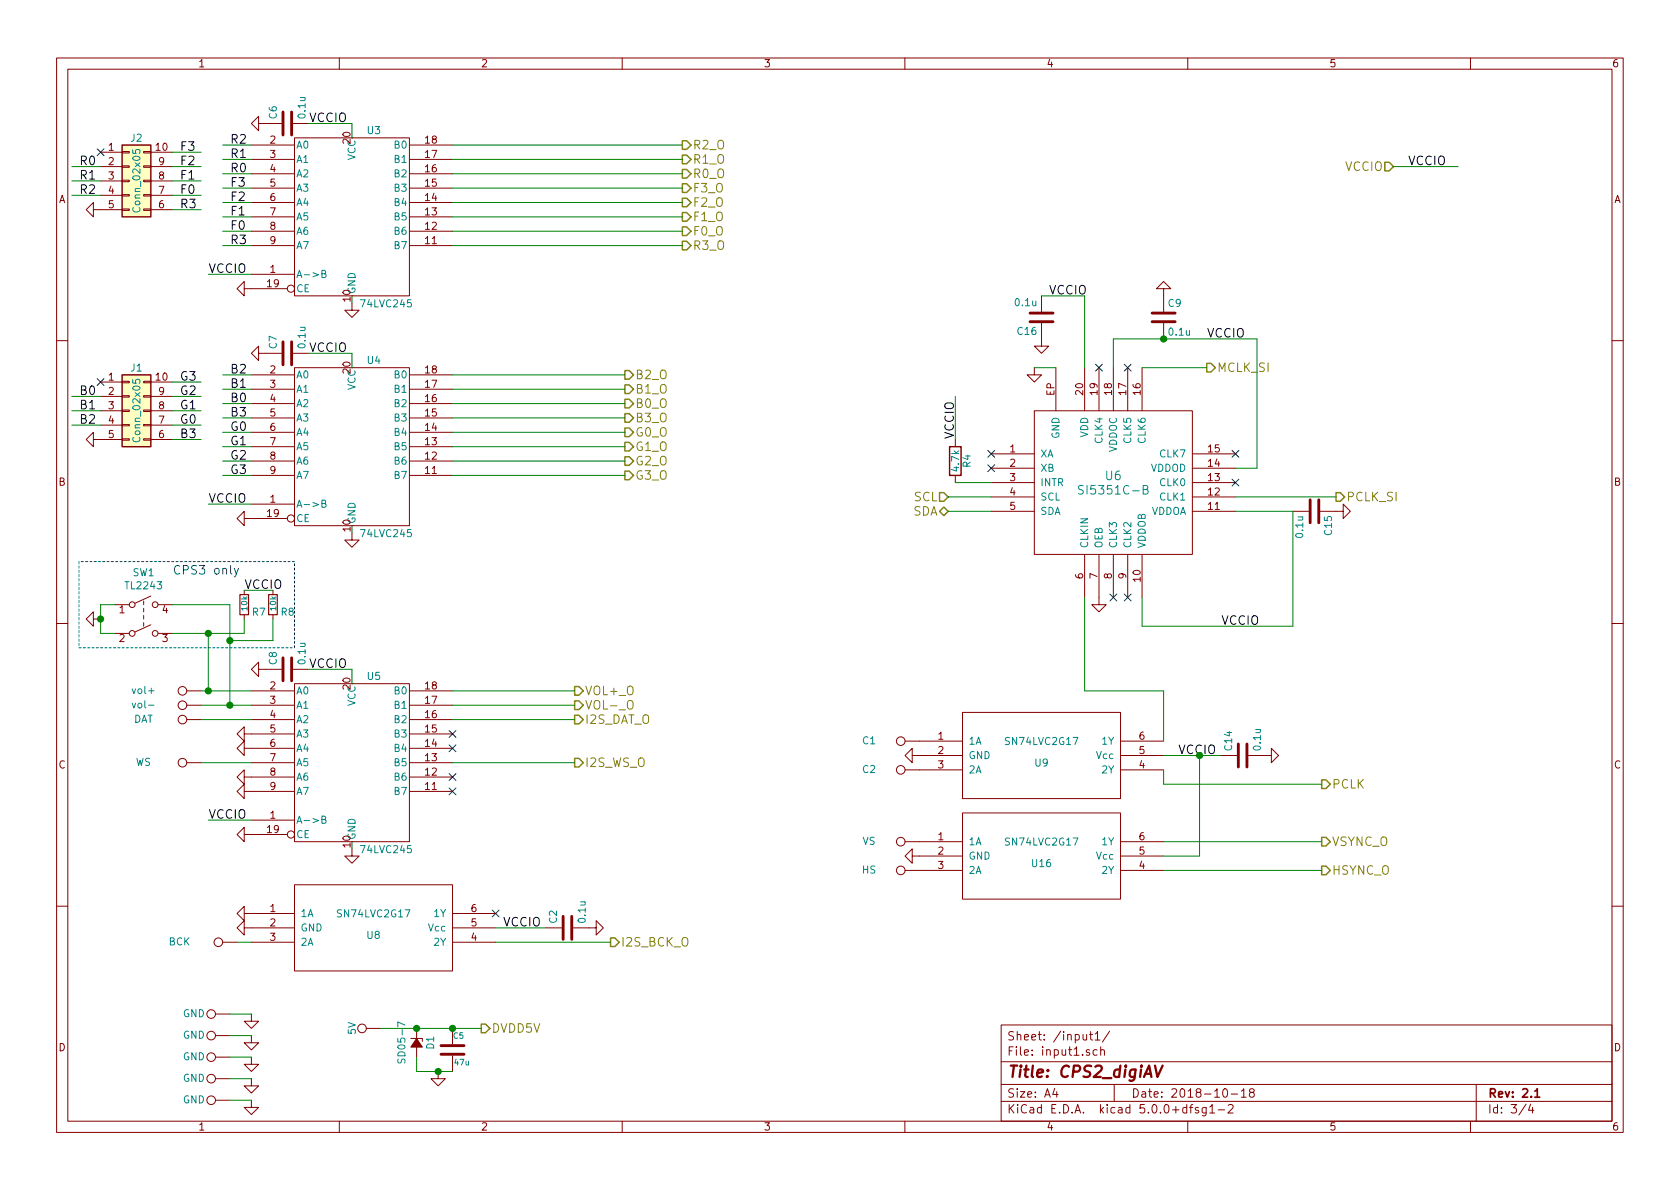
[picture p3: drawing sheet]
EESchema Schematic File Version 4
LIBS:cps2_digiav-cache
EELAYER 26 0
EELAYER END
$Descr A4 11693 8268
encoding utf-8
Sheet 3 4
Title "CPS2_digiAV"
Date "2018-10-18"
Rev "2.1"
Comp ""
Comment1 ""
Comment2 ""
Comment3 ""
Comment4 ""
$EndDescr
$Comp
L custom_components:74LVC245 U3
U 1 1
P 2450 1500
F 0 "U3" H 2550 2075 50  0000 L BNN
F 1 "74LVC245" H 2500 925 50  0000 L TNN
F 2 "custom_components:TSSOP-20_4.4x6.5mm_Pitch0.65mm_Handsoldering" H 2450 1500 50  0001 C CNN
F 3 "" H 2450 1500 50  0000 C CNN
	1    2450 1500
	1    0    0    -1  
$EndComp
$Comp
L custom_components:74LVC245 U4
U 1 1
P 2450 3100
F 0 "U4" H 2550 3675 50  0000 L BNN
F 1 "74LVC245" H 2500 2525 50  0000 L TNN
F 2 "custom_components:TSSOP-20_4.4x6.5mm_Pitch0.65mm_Handsoldering" H 2450 3100 50  0001 C CNN
F 3 "" H 2450 3100 50  0000 C CNN
	1    2450 3100
	1    0    0    -1  
$EndComp
$Comp
L custom_components:74LVC245 U5
U 1 1
P 2450 5300
F 0 "U5" H 2550 5875 50  0000 L BNN
F 1 "74LVC245" H 2500 4725 50  0000 L TNN
F 2 "custom_components:TSSOP-20_4.4x6.5mm_Pitch0.65mm_Handsoldering" H 2450 5300 50  0001 C CNN
F 3 "" H 2450 5300 50  0000 C CNN
	1    2450 5300
	1    0    0    -1  
$EndComp
Text Label 8200 5250 0    60   ~ 0
VCCIO
$Comp
L Connector:TestPoint W1
U 1 1
P 2650 7150
F 0 "W1" H 2650 7420 50  0001 C CNN
F 1 "5V" H 2650 7350 50  0000 C CNN
F 2 "custom_components:SMD_PAD" H 2850 7150 50  0001 C CNN
F 3 "" H 2850 7150 50  0000 C CNN
	1    2650 7150
	0    -1   -1   0   
$EndComp
$Comp
L power:GND #PWR046
U 1 1
P 2450 5900
F 0 "#PWR046" H 2450 5900 30  0001 C CNN
F 1 "GND" H 2450 5830 30  0001 C CNN
F 2 "" H 2450 5900 60  0001 C CNN
F 3 "" H 2450 5900 60  0000 C CNN
	1    2450 5900
	1    0    0    -1  
$EndComp
$Comp
L power:GND #PWR047
U 1 1
P 2450 3700
F 0 "#PWR047" H 2450 3700 30  0001 C CNN
F 1 "GND" H 2450 3630 30  0001 C CNN
F 2 "" H 2450 3700 60  0001 C CNN
F 3 "" H 2450 3700 60  0000 C CNN
	1    2450 3700
	1    0    0    -1  
$EndComp
$Comp
L power:GND #PWR048
U 1 1
P 2450 2100
F 0 "#PWR048" H 2450 2100 30  0001 C CNN
F 1 "GND" H 2450 2030 30  0001 C CNN
F 2 "" H 2450 2100 60  0001 C CNN
F 3 "" H 2450 2100 60  0000 C CNN
	1    2450 2100
	1    0    0    -1  
$EndComp
$Comp
L power:GND #PWR049
U 1 1
P 6400 5250
F 0 "#PWR049" H 6400 5250 30  0001 C CNN
F 1 "GND" H 6400 5180 30  0001 C CNN
F 2 "" H 6400 5250 60  0001 C CNN
F 3 "" H 6400 5250 60  0000 C CNN
	1    6400 5250
	0    1    1    0   
$EndComp
$Comp
L Connector:TestPoint W11
U 1 1
P 6400 6050
F 0 "W11" H 6400 6320 50  0001 C CNN
F 1 "HS" V 6400 6400 50  0000 C CNN
F 2 "custom_components:SMD_PAD" H 6600 6050 50  0001 C CNN
F 3 "" H 6600 6050 50  0000 C CNN
	1    6400 6050
	0    -1   -1   0   
$EndComp
$Comp
L Connector:TestPoint W12
U 1 1
P 6400 5850
F 0 "W12" H 6400 6120 50  0001 C CNN
F 1 "VS" V 6400 6200 50  0000 C CNN
F 2 "custom_components:SMD_PAD" H 6600 5850 50  0001 C CNN
F 3 "" H 6600 5850 50  0000 C CNN
	1    6400 5850
	0    -1   -1   0   
$EndComp
$Comp
L Connector:TestPoint W13
U 1 1
P 6400 5350
F 0 "W13" H 6400 5620 50  0001 C CNN
F 1 "C2" V 6400 5700 50  0000 C CNN
F 2 "custom_components:SMD_PAD" H 6600 5350 50  0001 C CNN
F 3 "" H 6600 5350 50  0000 C CNN
	1    6400 5350
	0    -1   -1   0   
$EndComp
Text Label 1450 5700 0    60   ~ 0
VCCIO
Text Label 1450 3500 0    60   ~ 0
VCCIO
Text Label 1450 1900 0    60   ~ 0
VCCIO
Text Label 2150 4650 0    60   ~ 0
VCCIO
Text Label 2150 2450 0    60   ~ 0
VCCIO
Text Label 2150 850  0    60   ~ 0
VCCIO
$Comp
L Connector:TestPoint W2
U 1 1
P 1650 6550
F 0 "W2" H 1650 6820 50  0001 C CNN
F 1 "BCK" V 1650 6950 50  0000 C CNN
F 2 "custom_components:SMD_PAD" H 1850 6550 50  0001 C CNN
F 3 "" H 1850 6550 50  0000 C CNN
	1    1650 6550
	0    -1   -1   0   
$EndComp
$Comp
L Connector:TestPoint W3
U 1 1
P 1400 5300
F 0 "W3" H 1400 5570 50  0001 C CNN
F 1 "WS" V 1400 5700 50  0000 C CNN
F 2 "custom_components:SMD_PAD" H 1600 5300 50  0001 C CNN
F 3 "" H 1600 5300 50  0000 C CNN
	1    1400 5300
	0    -1   -1   0   
$EndComp
$Comp
L Connector:TestPoint W4
U 1 1
P 1400 5000
F 0 "W4" H 1400 5270 50  0001 C CNN
F 1 "DAT" V 1400 5400 50  0000 C CNN
F 2 "custom_components:SMD_PAD" H 1600 5000 50  0001 C CNN
F 3 "" H 1600 5000 50  0000 C CNN
	1    1400 5000
	0    -1   -1   0   
$EndComp
$Comp
L Connector:TestPoint W5
U 1 1
P 1400 4800
F 0 "W5" H 1400 5070 50  0001 C CNN
F 1 "vol+" V 1400 5200 50  0000 C CNN
F 2 "custom_components:SMD_PAD" H 1600 4800 50  0001 C CNN
F 3 "" H 1600 4800 50  0000 C CNN
	1    1400 4800
	0    -1   -1   0   
$EndComp
$Comp
L Connector:TestPoint W6
U 1 1
P 1400 4900
F 0 "W6" H 1400 5170 50  0001 C CNN
F 1 "vol-" V 1400 5300 50  0000 C CNN
F 2 "custom_components:SMD_PAD" H 1600 4900 50  0001 C CNN
F 3 "" H 1600 4900 50  0000 C CNN
	1    1400 4900
	0    -1   -1   0   
$EndComp
$Comp
L Device:C C8
U 1 1
P 2000 4650
F 0 "C8" H 2025 4750 50  0000 L CNN
F 1 "0.1u" H 2025 4550 50  0000 L CNN
F 2 "custom_components:SM0603_Capa_libcms" H 2038 4500 50  0001 C CNN
F 3 "" H 2000 4650 50  0000 C CNN
	1    2000 4650
	0    -1   -1   0   
$EndComp
$Comp
L Device:C C14
U 1 1
P 8650 5250
F 0 "C14" H 8675 5350 50  0000 L CNN
F 1 "0.1u" H 8675 5150 50  0000 L CNN
F 2 "custom_components:SM0603_Capa_libcms" H 8688 5100 50  0001 C CNN
F 3 "" H 8650 5250 50  0000 C CNN
	1    8650 5250
	0    -1   -1   0   
$EndComp
$Comp
L Device:C C7
U 1 1
P 2000 2450
F 0 "C7" H 2025 2550 50  0000 L CNN
F 1 "0.1u" H 2025 2350 50  0000 L CNN
F 2 "custom_components:SM0603_Capa_libcms" H 2038 2300 50  0001 C CNN
F 3 "" H 2000 2450 50  0000 C CNN
	1    2000 2450
	0    -1   -1   0   
$EndComp
$Comp
L Device:C C6
U 1 1
P 2000 850
F 0 "C6" H 2025 950 50  0000 L CNN
F 1 "0.1u" H 2025 750 50  0000 L CNN
F 2 "custom_components:SM0603_Capa_libcms" H 2038 700 50  0001 C CNN
F 3 "" H 2000 850 50  0000 C CNN
	1    2000 850 
	0    -1   -1   0   
$EndComp
$Comp
L power:GND #PWR050
U 1 1
P 1850 2450
F 0 "#PWR050" H 1850 2450 30  0001 C CNN
F 1 "GND" H 1850 2380 30  0001 C CNN
F 2 "" H 1850 2450 60  0001 C CNN
F 3 "" H 1850 2450 60  0000 C CNN
	1    1850 2450
	0    1    1    0   
$EndComp
$Comp
L power:GND #PWR051
U 1 1
P 1850 850
F 0 "#PWR051" H 1850 850 30  0001 C CNN
F 1 "GND" H 1850 780 30  0001 C CNN
F 2 "" H 1850 850 60  0001 C CNN
F 3 "" H 1850 850 60  0000 C CNN
	1    1850 850 
	0    1    1    0   
$EndComp
$Comp
L power:GND #PWR052
U 1 1
P 1850 4650
F 0 "#PWR052" H 1850 4650 30  0001 C CNN
F 1 "GND" H 1850 4580 30  0001 C CNN
F 2 "" H 1850 4650 60  0001 C CNN
F 3 "" H 1850 4650 60  0000 C CNN
	1    1850 4650
	0    1    1    0   
$EndComp
$Comp
L power:GND #PWR053
U 1 1
P 8800 5250
F 0 "#PWR053" H 8800 5250 30  0001 C CNN
F 1 "GND" H 8800 5180 30  0001 C CNN
F 2 "" H 8800 5250 60  0001 C CNN
F 3 "" H 8800 5250 60  0000 C CNN
	1    8800 5250
	0    -1   -1   0   
$EndComp
$Comp
L power:GND #PWR054
U 1 1
P 1750 7500
F 0 "#PWR054" H 1750 7500 30  0001 C CNN
F 1 "GND" H 1750 7430 30  0001 C CNN
F 2 "" H 1750 7500 60  0001 C CNN
F 3 "" H 1750 7500 60  0000 C CNN
	1    1750 7500
	1    0    0    -1  
$EndComp
$Comp
L Connector:TestPoint W10
U 1 1
P 1600 7500
F 0 "W10" H 1600 7770 50  0001 C CNN
F 1 "GND" V 1600 7750 50  0000 C CNN
F 2 "custom_components:SMD_PAD" H 1800 7500 50  0001 C CNN
F 3 "" H 1800 7500 50  0000 C CNN
	1    1600 7500
	0    -1   -1   0   
$EndComp
$Comp
L power:GND #PWR055
U 1 1
P 1750 5800
F 0 "#PWR055" H 1750 5800 30  0001 C CNN
F 1 "GND" H 1750 5730 30  0001 C CNN
F 2 "" H 1750 5800 60  0001 C CNN
F 3 "" H 1750 5800 60  0000 C CNN
	1    1750 5800
	0    1    1    0   
$EndComp
$Comp
L power:GND #PWR056
U 1 1
P 1750 3600
F 0 "#PWR056" H 1750 3600 30  0001 C CNN
F 1 "GND" H 1750 3530 30  0001 C CNN
F 2 "" H 1750 3600 60  0001 C CNN
F 3 "" H 1750 3600 60  0000 C CNN
	1    1750 3600
	0    1    1    0   
$EndComp
$Comp
L power:GND #PWR057
U 1 1
P 1750 2000
F 0 "#PWR057" H 1750 2000 30  0001 C CNN
F 1 "GND" H 1750 1930 30  0001 C CNN
F 2 "" H 1750 2000 60  0001 C CNN
F 3 "" H 1750 2000 60  0000 C CNN
	1    1750 2000
	0    1    1    0   
$EndComp
$Comp
L power:GND #PWR058
U 1 1
P 1750 7200
F 0 "#PWR058" H 1750 7200 30  0001 C CNN
F 1 "GND" H 1750 7130 30  0001 C CNN
F 2 "" H 1750 7200 60  0001 C CNN
F 3 "" H 1750 7200 60  0000 C CNN
	1    1750 7200
	1    0    0    -1  
$EndComp
$Comp
L Connector:TestPoint W8
U 1 1
P 1600 7200
F 0 "W8" H 1600 7470 50  0001 C CNN
F 1 "GND" V 1600 7450 50  0000 C CNN
F 2 "custom_components:SMD_PAD" H 1800 7200 50  0001 C CNN
F 3 "" H 1800 7200 50  0000 C CNN
	1    1600 7200
	0    -1   -1   0   
$EndComp
$Comp
L power:GND #PWR059
U 1 1
P 1750 7350
F 0 "#PWR059" H 1750 7350 30  0001 C CNN
F 1 "GND" H 1750 7280 30  0001 C CNN
F 2 "" H 1750 7350 60  0001 C CNN
F 3 "" H 1750 7350 60  0000 C CNN
	1    1750 7350
	1    0    0    -1  
$EndComp
$Comp
L Connector:TestPoint W9
U 1 1
P 1600 7350
F 0 "W9" H 1600 7620 50  0001 C CNN
F 1 "GND" V 1600 7600 50  0000 C CNN
F 2 "custom_components:SMD_PAD" H 1800 7350 50  0001 C CNN
F 3 "" H 1800 7350 50  0000 C CNN
	1    1600 7350
	0    -1   -1   0   
$EndComp
$Comp
L power:GND #PWR060
U 1 1
P 1750 7050
F 0 "#PWR060" H 1750 7050 30  0001 C CNN
F 1 "GND" H 1750 6980 30  0001 C CNN
F 2 "" H 1750 7050 60  0001 C CNN
F 3 "" H 1750 7050 60  0000 C CNN
	1    1750 7050
	1    0    0    -1  
$EndComp
$Comp
L Connector:TestPoint W7
U 1 1
P 1600 7050
F 0 "W7" H 1600 7320 50  0001 C CNN
F 1 "GND" V 1600 7300 50  0000 C CNN
F 2 "custom_components:SMD_PAD" H 1800 7050 50  0001 C CNN
F 3 "" H 1800 7050 50  0000 C CNN
	1    1600 7050
	0    -1   -1   0   
$EndComp
$Comp
L power:GND #PWR061
U 1 1
P 700 3050
F 0 "#PWR061" H 700 3050 30  0001 C CNN
F 1 "GND" H 700 2980 30  0001 C CNN
F 2 "" H 700 3050 60  0001 C CNN
F 3 "" H 700 3050 60  0000 C CNN
	1    700  3050
	0    1    1    0   
$EndComp
$Comp
L power:GND #PWR062
U 1 1
P 700 1450
F 0 "#PWR062" H 700 1450 30  0001 C CNN
F 1 "GND" H 700 1380 30  0001 C CNN
F 2 "" H 700 1450 60  0001 C CNN
F 3 "" H 700 1450 60  0000 C CNN
	1    700  1450
	0    1    1    0   
$EndComp
$Comp
L Device:C C5
U 1 1
P 3150 7300
F 0 "C5" H 3150 7400 40  0000 L CNN
F 1 "47u" H 3156 7215 40  0000 L CNN
F 2 "custom_components:SM0603_Capa_libcms" H 3188 7150 30  0001 C CNN
F 3 "~" H 3150 7300 60  0000 C CNN
	1    3150 7300
	1    0    0    -1  
$EndComp
$Comp
L Device:D_Zener_Small_ALT D1
U 1 1
P 2900 7250
F 0 "D1" H 2900 7350 50  0000 C CNN
F 1 "SD05-7" H 2900 7150 50  0000 C CNN
F 2 "custom_components:SOD-323_Handsoldering" H 2900 7250 50  0001 C CNN
F 3 "" H 2900 7250 50  0000 C CNN
	1    2900 7250
	0    1    1    0   
$EndComp
$Comp
L power:GND #PWR063
U 1 1
P 3050 7450
F 0 "#PWR063" H 3050 7450 30  0001 C CNN
F 1 "GND" H 3050 7380 30  0001 C CNN
F 2 "" H 3050 7450 60  0001 C CNN
F 3 "" H 3050 7450 60  0000 C CNN
	1    3050 7450
	1    0    0    -1  
$EndComp
$Comp
L Connector_Generic:Conn_02x05_Counter_Clockwise J2
U 1 1
P 900 1250
F 0 "J2" H 950 1550 50  0000 C CNN
F 1 "Conn_02x05" V 950 1250 50  0000 C CNN
F 2 "custom_components:HLE-105-02-G-DV-PE" H 900 1250 50  0001 C CNN
F 3 "" H 900 1250 50  0001 C CNN
	1    900  1250
	1    0    0    -1  
$EndComp
$Comp
L Connector_Generic:Conn_02x05_Counter_Clockwise J1
U 1 1
P 900 2850
F 0 "J1" H 950 3150 50  0000 C CNN
F 1 "Conn_02x05" V 950 2850 50  0000 C CNN
F 2 "custom_components:HLE-105-02-G-DV-PE" H 900 2850 50  0001 C CNN
F 3 "" H 900 2850 50  0001 C CNN
	1    900  2850
	1    0    0    -1  
$EndComp
NoConn ~ 700  1050
NoConn ~ 700  2650
NoConn ~ 3150 5400
NoConn ~ 3150 5500
Text HLabel 4750 1200 2    60   Output ~ 0
R0_O
Text HLabel 4750 1100 2    60   Output ~ 0
R1_O
Text HLabel 4750 1000 2    60   Output ~ 0
R2_O
Text HLabel 4750 1700 2    60   Output ~ 0
R3_O
Text HLabel 4350 3000 2    60   Output ~ 0
G0_O
Text HLabel 4350 3100 2    60   Output ~ 0
G1_O
Text HLabel 4350 3200 2    60   Output ~ 0
G2_O
Text HLabel 4350 3300 2    60   Output ~ 0
G3_O
Text HLabel 4350 2800 2    60   Output ~ 0
B0_O
Text HLabel 4350 2700 2    60   Output ~ 0
B1_O
Text HLabel 4350 2600 2    60   Output ~ 0
B2_O
Text HLabel 4350 2900 2    60   Output ~ 0
B3_O
Text HLabel 4750 1600 2    60   Output ~ 0
F0_O
Text HLabel 4750 1500 2    60   Output ~ 0
F1_O
Text HLabel 4750 1400 2    60   Output ~ 0
F2_O
Text HLabel 4750 1300 2    60   Output ~ 0
F3_O
Text HLabel 4250 6550 2    60   Output ~ 0
I2S_BCK_O
Text HLabel 4000 5300 2    60   Output ~ 0
I2S_WS_O
Text HLabel 4000 5000 2    60   Output ~ 0
I2S_DAT_O
Text HLabel 4000 4800 2    60   Output ~ 0
VOL+_O
Text HLabel 4000 4900 2    60   Output ~ 0
VOL-_O
$Comp
L custom_components:Si5351C U6
U 1 1
P 7750 3350
F 0 "U6" H 7750 3400 60  0000 C CNN
F 1 "SI5351C-B" H 7750 3300 60  0000 C CNN
F 2 "custom_components:QFN-20-1EP_4x4mm_Pitch0.5mm_Handsoldering" H 7750 3350 60  0001 C CNN
F 3 "" H 7750 3350 60  0001 C CNN
	1    7750 3350
	1    0    0    -1  
$EndComp
Text HLabel 6600 3550 0    60   BiDi ~ 0
SDA
Text HLabel 6600 3450 0    60   Input ~ 0
SCL
Text HLabel 9200 6050 2    60   Output ~ 0
HSYNC_O
Text HLabel 9200 5850 2    60   Output ~ 0
VSYNC_O
$Comp
L power:GND #PWR064
U 1 1
P 7200 2550
F 0 "#PWR064" H 7200 2550 30  0001 C CNN
F 1 "GND" H 7200 2480 30  0001 C CNN
F 2 "" H 7200 2550 60  0001 C CNN
F 3 "" H 7200 2550 60  0000 C CNN
	1    7200 2550
	1    0    0    -1  
$EndComp
$Comp
L power:GND #PWR065
U 1 1
P 7650 4150
F 0 "#PWR065" H 7650 4150 30  0001 C CNN
F 1 "GND" H 7650 4080 30  0001 C CNN
F 2 "" H 7650 4150 60  0001 C CNN
F 3 "" H 7650 4150 60  0000 C CNN
	1    7650 4150
	1    0    0    -1  
$EndComp
NoConn ~ 6900 3150
NoConn ~ 6900 3250
Text HLabel 9200 5450 2    60   Output ~ 0
PCLK
Text HLabel 8400 2550 2    60   Output ~ 0
MCLK_SI
Text HLabel 9700 1150 0    60   Input ~ 0
VCCIO
Text Label 9800 1150 0    60   ~ 0
VCCIO
$Comp
L Device:C C9
U 1 1
P 8100 2200
F 0 "C9" H 8125 2300 50  0000 L CNN
F 1 "0.1u" H 8125 2100 50  0000 L CNN
F 2 "custom_components:SM0603_Capa_libcms" H 8138 2050 50  0001 C CNN
F 3 "" H 8100 2200 50  0000 C CNN
	1    8100 2200
	1    0    0    -1  
$EndComp
$Comp
L power:GND #PWR066
U 1 1
P 7250 2350
F 0 "#PWR066" H 7250 2350 30  0001 C CNN
F 1 "GND" H 7250 2280 30  0001 C CNN
F 2 "" H 7250 2350 60  0001 C CNN
F 3 "" H 7250 2350 60  0000 C CNN
	1    7250 2350
	1    0    0    -1  
$EndComp
Text Label 8400 2350 0    60   ~ 0
VCCIO
NoConn ~ 8600 3150
NoConn ~ 8600 3350
NoConn ~ 7850 2550
NoConn ~ 7650 2550
$Comp
L Device:C C15
U 1 1
P 9150 3550
F 0 "C15" H 9175 3650 50  0000 L CNN
F 1 "0.1u" H 9175 3450 50  0000 L CNN
F 2 "custom_components:SM0603_Capa_libcms" H 9188 3400 50  0001 C CNN
F 3 "" H 9150 3550 50  0000 C CNN
	1    9150 3550
	0    1    1    0   
$EndComp
$Comp
L Device:R R4
U 1 1
P 6650 3200
F 0 "R4" V 6730 3200 50  0000 C CNN
F 1 "4.7k" V 6650 3200 50  0000 C CNN
F 2 "custom_components:SM0603_Resistor_libcms" V 6580 3200 50  0001 C CNN
F 3 "" H 6650 3200 50  0001 C CNN
	1    6650 3200
	1    0    0    -1  
$EndComp
Text Label 6650 3050 1    60   ~ 0
VCCIO
NoConn ~ 7750 4150
NoConn ~ 7850 4150
Text Label 8500 4350 0    60   ~ 0
VCCIO
$Comp
L power:GND #PWR067
U 1 1
P 9300 3550
F 0 "#PWR067" H 9300 3550 30  0001 C CNN
F 1 "GND" H 9300 3480 30  0001 C CNN
F 2 "" H 9300 3550 60  0001 C CNN
F 3 "" H 9300 3550 60  0000 C CNN
	1    9300 3550
	0    -1   -1   0   
$EndComp
$Comp
L power:GND #PWR068
U 1 1
P 8100 2050
F 0 "#PWR068" H 8100 2050 30  0001 C CNN
F 1 "GND" H 8100 1980 30  0001 C CNN
F 2 "" H 8100 2050 60  0001 C CNN
F 3 "" H 8100 2050 60  0000 C CNN
	1    8100 2050
	-1   0    0    1   
$EndComp
$Comp
L Device:C C16
U 1 1
P 7250 2200
F 0 "C16" H 7275 2300 50  0000 L CNN
F 1 "0.1u" H 7275 2100 50  0000 L CNN
F 2 "custom_components:SM0603_Capa_libcms" H 7288 2050 50  0001 C CNN
F 3 "" H 7250 2200 50  0000 C CNN
	1    7250 2200
	-1   0    0    1   
$EndComp
Text HLabel 9300 3450 2    60   Output ~ 0
PCLK_SI
Text Label 550  2750 0    60   ~ 0
B0
Text Label 550  2850 0    60   ~ 0
B1
Text Label 550  2950 0    60   ~ 0
B2
Text Label 1250 3050 0    60   ~ 0
B3
Text Label 1250 2950 0    60   ~ 0
G0
Text Label 1250 2850 0    60   ~ 0
G1
Text Label 1250 2750 0    60   ~ 0
G2
Text Label 1250 2650 0    60   ~ 0
G3
Text Label 1600 3300 0    60   ~ 0
G3
Text Label 1600 3200 0    60   ~ 0
G2
Text Label 1600 3100 0    60   ~ 0
G1
Text Label 1600 3000 0    60   ~ 0
G0
Text Label 1600 2900 0    60   ~ 0
B3
Text Label 1600 2800 0    60   ~ 0
B0
Text Label 1600 2700 0    60   ~ 0
B1
Text Label 1600 2600 0    60   ~ 0
B2
Text Label 550  1150 0    60   ~ 0
R0
Text Label 550  1250 0    60   ~ 0
R1
Text Label 550  1350 0    60   ~ 0
R2
Text Label 1250 1450 0    60   ~ 0
R3
Text Label 1250 1350 0    60   ~ 0
F0
Text Label 1250 1250 0    60   ~ 0
F1
Text Label 1250 1150 0    60   ~ 0
F2
Text Label 1250 1050 0    60   ~ 0
F3
Wire Wire Line
	700  1150 500  1150
Wire Wire Line
	700  1250 500  1250
Wire Wire Line
	700  1350 500  1350
Wire Wire Line
	1550 2600 1750 2600
Wire Wire Line
	1550 2700 1750 2700
Wire Wire Line
	1550 2800 1750 2800
Wire Wire Line
	1550 2900 1750 2900
Wire Wire Line
	1550 3000 1750 3000
Wire Wire Line
	1550 3100 1750 3100
Wire Wire Line
	1550 3200 1750 3200
Wire Wire Line
	1550 3300 1750 3300
Wire Wire Line
	1400 2650 1200 2650
Wire Wire Line
	1400 2750 1200 2750
Wire Wire Line
	1400 2850 1200 2850
Wire Wire Line
	1400 2950 1200 2950
Wire Wire Line
	1400 3050 1200 3050
Wire Wire Line
	8500 5250 8350 5250
Wire Wire Line
	2450 2100 2450 2050
Wire Wire Line
	2450 3700 2450 3650
Wire Wire Line
	2450 5900 2450 5850
Wire Wire Line
	1600 7500 1750 7500
Wire Wire Line
	2650 7150 2900 7150
Wire Wire Line
	1450 5700 1750 5700
Wire Wire Line
	1450 3500 1750 3500
Wire Wire Line
	1450 1900 1750 1900
Wire Wire Line
	2150 4650 2450 4650
Wire Wire Line
	2150 2450 2450 2450
Wire Wire Line
	2450 2450 2450 2550
Wire Wire Line
	2150 850  2450 850 
Wire Wire Line
	2450 850  2450 950 
Wire Wire Line
	2450 4650 2450 4750
Wire Wire Line
	1600 7200 1750 7200
Wire Wire Line
	1600 7350 1750 7350
Wire Wire Line
	1600 7050 1750 7050
Wire Wire Line
	2900 7350 2900 7450
Wire Wire Line
	2900 7450 3050 7450
Connection ~ 2900 7150
Connection ~ 3150 7150
Connection ~ 3050 7450
Wire Wire Line
	3150 2600 4350 2600
Wire Wire Line
	3150 2700 4350 2700
Wire Wire Line
	3150 2800 4350 2800
Wire Wire Line
	3150 2900 4350 2900
Wire Wire Line
	3150 3000 4350 3000
Wire Wire Line
	3150 3100 4350 3100
Wire Wire Line
	3150 3200 4350 3200
Wire Wire Line
	3150 3300 4350 3300
Wire Wire Line
	3150 1700 4750 1700
Wire Wire Line
	3150 1600 4750 1600
Wire Wire Line
	3150 1500 4750 1500
Wire Wire Line
	3150 1400 4750 1400
Wire Wire Line
	3150 1300 4750 1300
Wire Wire Line
	3150 1200 4750 1200
Wire Wire Line
	3150 1100 4750 1100
Wire Wire Line
	3150 1000 4750 1000
Wire Wire Line
	3150 4800 4000 4800
Wire Wire Line
	3150 4900 4000 4900
Wire Wire Line
	3150 5000 4000 5000
Wire Wire Line
	3150 5300 4000 5300
Wire Wire Line
	1400 4800 1450 4800
Wire Wire Line
	1400 4900 1600 4900
Wire Wire Line
	1400 5000 1750 5000
Wire Wire Line
	1400 5300 1750 5300
Wire Wire Line
	6600 3450 6900 3450
Wire Wire Line
	6600 3550 6900 3550
Wire Wire Line
	9700 1150 10150 1150
Wire Wire Line
	7550 2050 7550 2550
Wire Wire Line
	7750 2350 7750 2550
Wire Wire Line
	6650 3350 6900 3350
Wire Wire Line
	6650 3050 6650 2750
Wire Wire Line
	8600 3550 9000 3550
Wire Wire Line
	7950 4350 7950 4150
Wire Wire Line
	8600 3250 8750 3250
Wire Wire Line
	8750 3250 8750 2350
Wire Wire Line
	7350 2550 7200 2550
Wire Wire Line
	9000 4350 7950 4350
Wire Wire Line
	9000 3550 9000 4350
Wire Wire Line
	8750 2350 8100 2350
Connection ~ 8100 2350
Wire Wire Line
	7550 2050 7250 2050
Wire Wire Line
	8600 3450 9300 3450
Wire Wire Line
	700  2750 500  2750
Wire Wire Line
	700  2850 500  2850
Wire Wire Line
	700  2950 500  2950
Wire Wire Line
	1400 1050 1200 1050
Wire Wire Line
	1400 1150 1200 1150
Wire Wire Line
	1400 1250 1200 1250
Wire Wire Line
	1400 1350 1200 1350
Wire Wire Line
	1400 1450 1200 1450
Wire Wire Line
	1550 1700 1750 1700
Wire Wire Line
	1550 1600 1750 1600
Wire Wire Line
	1550 1500 1750 1500
Wire Wire Line
	1550 1400 1750 1400
Wire Wire Line
	1550 1300 1750 1300
Wire Wire Line
	1550 1200 1750 1200
Wire Wire Line
	1550 1100 1750 1100
Wire Wire Line
	1550 1000 1750 1000
$Comp
L power:GND #PWR069
U 1 1
P 1750 5500
F 0 "#PWR069" H 1750 5500 30  0001 C CNN
F 1 "GND" H 1750 5430 30  0001 C CNN
F 2 "" H 1750 5500 60  0001 C CNN
F 3 "" H 1750 5500 60  0000 C CNN
	1    1750 5500
	0    1    1    0   
$EndComp
$Comp
L power:GND #PWR070
U 1 1
P 1750 5400
F 0 "#PWR070" H 1750 5400 30  0001 C CNN
F 1 "GND" H 1750 5330 30  0001 C CNN
F 2 "" H 1750 5400 60  0001 C CNN
F 3 "" H 1750 5400 60  0000 C CNN
	1    1750 5400
	0    1    1    0   
$EndComp
$Comp
L power:GND #PWR071
U 1 1
P 1750 5200
F 0 "#PWR071" H 1750 5200 30  0001 C CNN
F 1 "GND" H 1750 5130 30  0001 C CNN
F 2 "" H 1750 5200 60  0001 C CNN
F 3 "" H 1750 5200 60  0000 C CNN
	1    1750 5200
	0    1    1    0   
$EndComp
Text Label 1600 1700 0    60   ~ 0
R3
Text Label 1600 1600 0    60   ~ 0
F0
Text Label 1600 1500 0    60   ~ 0
F1
Text Label 1600 1400 0    60   ~ 0
F2
Text Label 1600 1300 0    60   ~ 0
F3
Text Label 1600 1200 0    60   ~ 0
R0
Text Label 1600 1100 0    60   ~ 0
R1
Text Label 1600 1000 0    60   ~ 0
R2
Text Label 7300 2050 0    60   ~ 0
VCCIO
Text HLabel 3350 7150 2    60   Output ~ 0
DVDD5V
Wire Wire Line
	2900 7150 3150 7150
Wire Wire Line
	3150 7150 3350 7150
Wire Wire Line
	3050 7450 3150 7450
Wire Wire Line
	8100 2350 7750 2350
Wire Wire Line
	8400 2550 7950 2550
$Comp
L custom_components:SN74LVC2G17 U9
U 1 1
P 7250 5250
F 0 "U9" H 7250 5200 50  0000 C CNN
F 1 "SN74LVC2G17" H 7250 5350 50  0000 C CNN
F 2 "custom_components:SOT-23-6_Handsoldering" H 7250 5250 50  0001 C CNN
F 3 "DOCUMENTATION" H 7250 5250 50  0001 C CNN
	1    7250 5250
	1    0    0    -1  
$EndComp
$Comp
L Connector:TestPoint W15
U 1 1
P 6400 5150
F 0 "W15" H 6400 5420 50  0001 C CNN
F 1 "C1" V 6400 5500 50  0000 C CNN
F 2 "custom_components:SMD_PAD" H 6600 5150 50  0001 C CNN
F 3 "" H 6600 5150 50  0000 C CNN
	1    6400 5150
	0    -1   -1   0   
$EndComp
$Comp
L custom_components:SN74LVC2G17 U16
U 1 1
P 7250 5950
F 0 "U16" H 7250 5900 50  0000 C CNN
F 1 "SN74LVC2G17" H 7250 6050 50  0000 C CNN
F 2 "custom_components:SOT-23-6_Handsoldering" H 7250 5950 50  0001 C CNN
F 3 "DOCUMENTATION" H 7250 5950 50  0001 C CNN
	1    7250 5950
	1    0    0    -1  
$EndComp
$Comp
L power:GND #PWR029
U 1 1
P 6400 5950
F 0 "#PWR029" H 6400 5950 30  0001 C CNN
F 1 "GND" H 6400 5880 30  0001 C CNN
F 2 "" H 6400 5950 60  0001 C CNN
F 3 "" H 6400 5950 60  0000 C CNN
	1    6400 5950
	0    1    1    0   
$EndComp
Wire Wire Line
	8350 5250 8350 5950
Wire Wire Line
	8350 5950 8100 5950
Connection ~ 8350 5250
Wire Wire Line
	8350 5250 8100 5250
Wire Wire Line
	7550 4150 7550 4800
Wire Wire Line
	7550 4800 8100 4800
Wire Wire Line
	8100 4800 8100 5150
Wire Wire Line
	8100 5350 8100 5450
Wire Wire Line
	8100 5450 9200 5450
Wire Wire Line
	8100 5850 9200 5850
Wire Wire Line
	9200 6050 8100 6050
$Comp
L power:GND #PWR025
U 1 1
P 1750 5100
F 0 "#PWR025" H 1750 5100 30  0001 C CNN
F 1 "GND" H 1750 5030 30  0001 C CNN
F 2 "" H 1750 5100 60  0001 C CNN
F 3 "" H 1750 5100 60  0000 C CNN
	1    1750 5100
	0    1    1    0   
$EndComp
NoConn ~ 3150 5200
NoConn ~ 3150 5100
$Comp
L custom_components:SN74LVC2G17 U8
U 1 1
P 2600 6450
F 0 "U8" H 2600 6400 50  0000 C CNN
F 1 "SN74LVC2G17" H 2600 6550 50  0000 C CNN
F 2 "custom_components:SOT-23-6_Handsoldering" H 2600 6450 50  0001 C CNN
F 3 "DOCUMENTATION" H 2600 6450 50  0001 C CNN
	1    2600 6450
	1    0    0    -1  
$EndComp
Wire Wire Line
	1650 6550 1750 6550
$Comp
L power:GND #PWR04
U 1 1
P 1750 6450
F 0 "#PWR04" H 1750 6450 30  0001 C CNN
F 1 "GND" H 1750 6380 30  0001 C CNN
F 2 "" H 1750 6450 60  0001 C CNN
F 3 "" H 1750 6450 60  0000 C CNN
	1    1750 6450
	0    1    1    0   
$EndComp
$Comp
L power:GND #PWR02
U 1 1
P 1750 6350
F 0 "#PWR02" H 1750 6350 30  0001 C CNN
F 1 "GND" H 1750 6280 30  0001 C CNN
F 2 "" H 1750 6350 60  0001 C CNN
F 3 "" H 1750 6350 60  0000 C CNN
	1    1750 6350
	0    1    1    0   
$EndComp
NoConn ~ 3450 6350
Wire Wire Line
	4250 6550 3450 6550
$Comp
L Device:C C2
U 1 1
P 3950 6450
F 0 "C2" H 3975 6550 50  0000 L CNN
F 1 "0.1u" H 3975 6350 50  0000 L CNN
F 2 "custom_components:SM0603_Capa_libcms" H 3988 6300 50  0001 C CNN
F 3 "" H 3950 6450 50  0000 C CNN
	1    3950 6450
	0    -1   -1   0   
$EndComp
$Comp
L power:GND #PWR027
U 1 1
P 4100 6450
F 0 "#PWR027" H 4100 6450 30  0001 C CNN
F 1 "GND" H 4100 6380 30  0001 C CNN
F 2 "" H 4100 6450 60  0001 C CNN
F 3 "" H 4100 6450 60  0000 C CNN
	1    4100 6450
	0    -1   -1   0   
$EndComp
Text Label 3500 6450 0    60   ~ 0
VCCIO
Wire Wire Line
	3450 6450 3800 6450
$Comp
L power:GND #PWR026
U 1 1
P 1750 7650
F 0 "#PWR026" H 1750 7650 30  0001 C CNN
F 1 "GND" H 1750 7580 30  0001 C CNN
F 2 "" H 1750 7650 60  0001 C CNN
F 3 "" H 1750 7650 60  0000 C CNN
	1    1750 7650
	1    0    0    -1  
$EndComp
$Comp
L Connector:TestPoint W14
U 1 1
P 1600 7650
F 0 "W14" H 1600 7920 50  0001 C CNN
F 1 "GND" V 1600 7900 50  0000 C CNN
F 2 "custom_components:SMD_PAD" H 1800 7650 50  0001 C CNN
F 3 "" H 1800 7650 50  0000 C CNN
	1    1600 7650
	0    -1   -1   0   
$EndComp
Wire Wire Line
	1600 7650 1750 7650
$Comp
L custom_components:TL2243 SW1
U 1 1
P 1000 4300
F 0 "SW1" H 1000 4625 50  0000 C CNN
F 1 "TL2243" H 1000 4534 50  0000 C CNN
F 2 "custom_components:TL2243" H 1000 4300 50  0001 C CNN
F 3 "" H 1000 4300 50  0001 C CNN
	1    1000 4300
	1    0    0    -1  
$EndComp
$Comp
L power:GND #PWR0131
U 1 1
P 700 4300
F 0 "#PWR0131" H 700 4300 30  0001 C CNN
F 1 "GND" H 700 4230 30  0001 C CNN
F 2 "" H 700 4300 60  0001 C CNN
F 3 "" H 700 4300 60  0000 C CNN
	1    700  4300
	0    1    1    0   
$EndComp
Wire Wire Line
	800  4200 700  4200
Wire Wire Line
	700  4200 700  4300
Wire Wire Line
	800  4400 700  4400
Wire Wire Line
	700  4400 700  4300
Connection ~ 700  4300
Wire Wire Line
	1450 4800 1450 4400
Wire Wire Line
	1450 4400 1200 4400
Connection ~ 1450 4800
Wire Wire Line
	1450 4800 1750 4800
Wire Wire Line
	1600 4200 1200 4200
Connection ~ 1600 4900
Wire Wire Line
	1600 4900 1750 4900
$Comp
L Device:R_Small R8
U 1 1
P 1900 4200
F 0 "R8" H 1950 4150 50  0000 L CNN
F 1 "10k" V 1900 4150 40  0000 L CNN
F 2 "custom_components:SM0603_Resistor_libcms" H 1900 4200 50  0001 C CNN
F 3 "~" H 1900 4200 50  0001 C CNN
	1    1900 4200
	1    0    0    -1  
$EndComp
$Comp
L Device:R_Small R7
U 1 1
P 1700 4200
F 0 "R7" H 1750 4150 50  0000 L CNN
F 1 "10k" V 1700 4150 40  0000 L CNN
F 2 "custom_components:SM0603_Resistor_libcms" H 1700 4200 50  0001 C CNN
F 3 "~" H 1700 4200 50  0001 C CNN
	1    1700 4200
	1    0    0    -1  
$EndComp
Wire Wire Line
	1450 4400 1700 4400
Wire Wire Line
	1700 4400 1700 4300
Connection ~ 1450 4400
Text Label 1700 4100 0    60   ~ 0
VCCIO
Wire Wire Line
	1700 4100 1900 4100
Text Notes 1200 4000 0    60   ~ 0
CPS3 only
Wire Wire Line
	1600 4200 1600 4450
Wire Wire Line
	1600 4450 1900 4450
Wire Wire Line
	1900 4450 1900 4300
Connection ~ 1600 4450
Wire Wire Line
	1600 4450 1600 4900
Wire Notes Line
	550  4500 2050 4500
Wire Notes Line
	2050 4500 2050 3900
Wire Notes Line
	2050 3900 550  3900
Wire Notes Line
	550  3900 550  4500
$EndSCHEMATC
